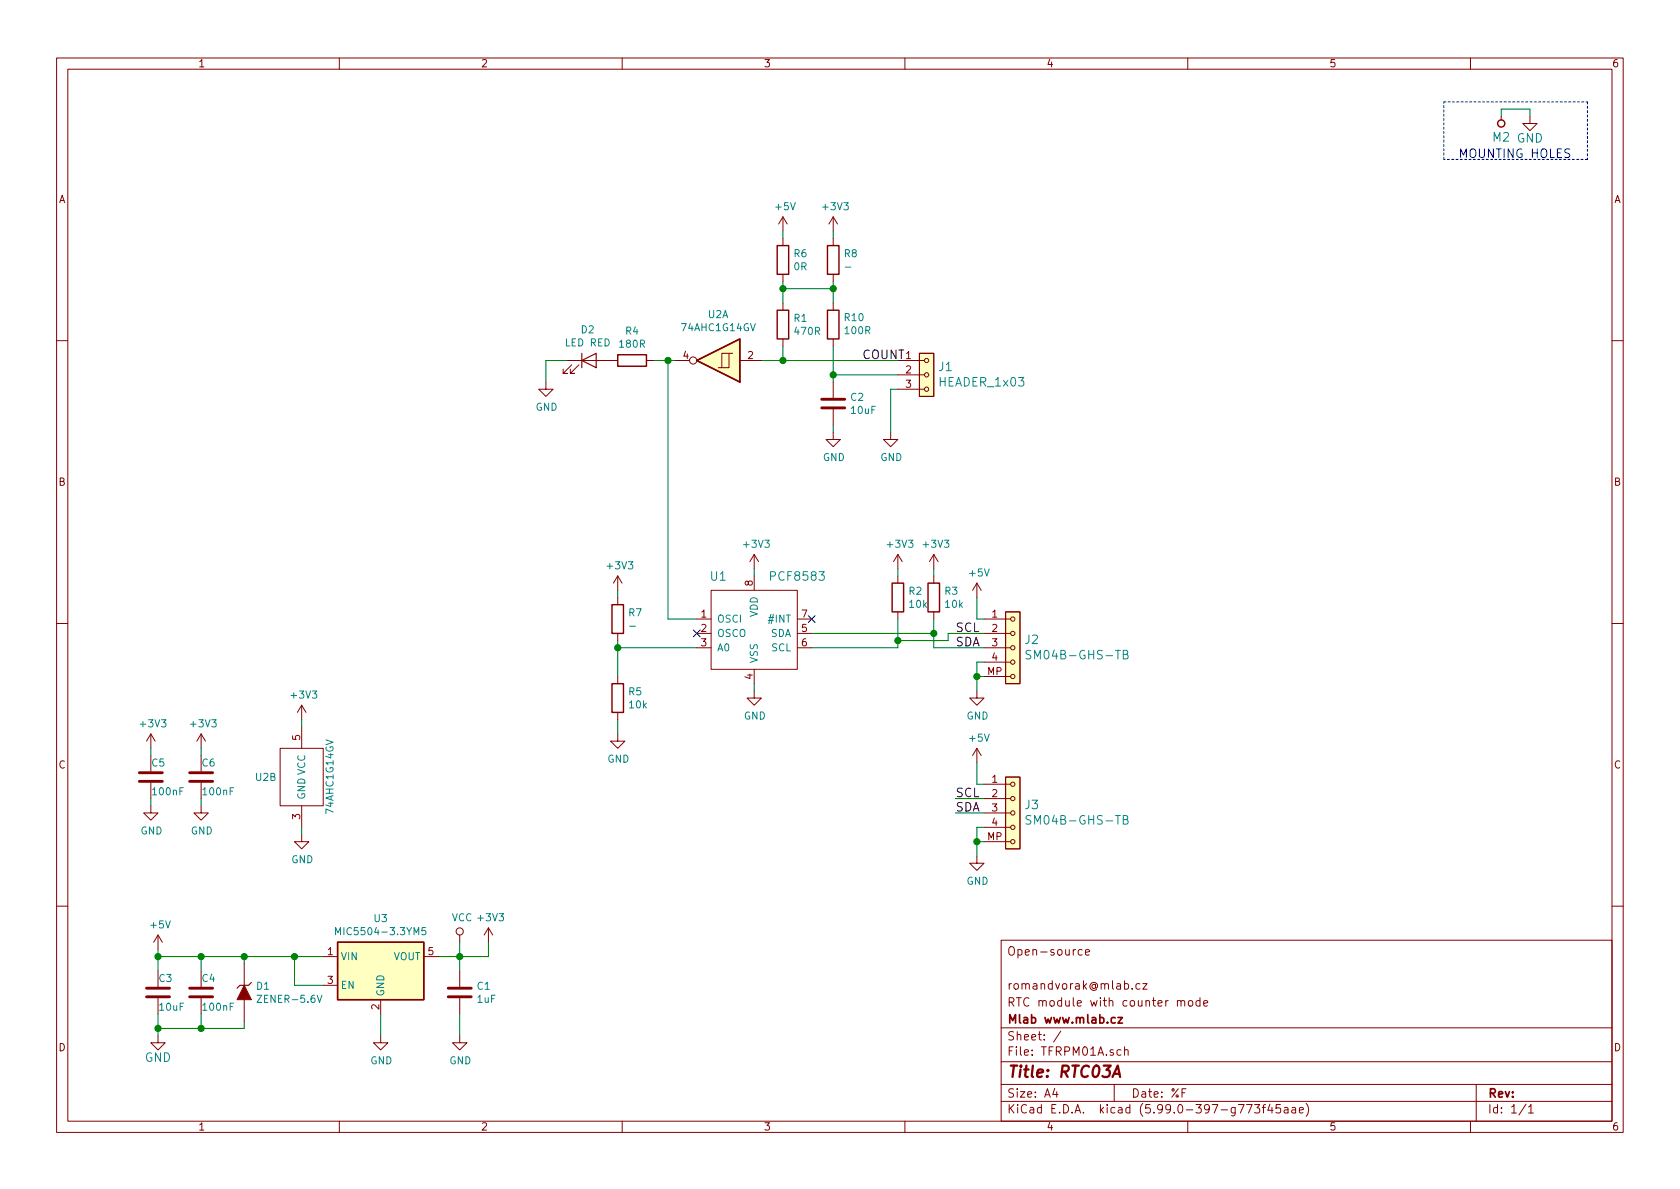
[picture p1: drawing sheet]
EESchema Schematic File Version 5
EELAYER 30 0
EELAYER END
$Descr A4 11693 8268
encoding utf-8
Sheet 1 1
Title "RTC03A"
Date "%F"
Rev ""
Comp "Mlab www.mlab.cz"
Comment1 "RTC module with counter mode"
Comment2 "romandvorak@mlab.cz"
Comment3 ""
Comment4 "Open-source"
Comment5 ""
Comment6 ""
Comment7 ""
Comment8 ""
Comment9 ""
$EndDescr
$Comp
L power:GND #PWR012
U 1 1
P 1100 7200
F 0 "#PWR012" H 1100 6950 60  0001 C CNN
F 1 "GND" H 1100 7050 60  0000 C CNN
F 2 "" H 1100 7200 60  0000 C CNN
F 3 "" H 1100 7200 60  0000 C CNN
	1    1100 7200
	1    0    0    -1  
$EndComp
$Comp
L power:GND #PWR013
U 1 1
P 10650 800
F 0 "#PWR013" H 10650 550 60  0001 C CNN
F 1 "GND" H 10650 650 60  0000 C CNN
F 2 "" H 10650 800 60  0000 C CNN
F 3 "" H 10650 800 60  0000 C CNN
	1    10650 800 
	1    0    0    -1  
$EndComp
Text Notes 10150 1100 0    60   ~ 0
MOUNTING HOLES
$Comp
L power:GND #PWR06
U 1 1
P 5250 4800
F 0 "#PWR06" H 5250 4550 50  0001 C CNN
F 1 "GND" H 5255 4627 50  0000 C CNN
F 2 "" H 5250 4800 50  0001 C CNN
F 3 "" H 5250 4800 50  0001 C CNN
	1    5250 4800
	1    0    0    -1  
$EndComp
$Comp
L power:GND #PWR09
U 1 1
P 6800 4800
F 0 "#PWR09" H 6800 4550 50  0001 C CNN
F 1 "GND" H 6805 4627 50  0000 C CNN
F 2 "" H 6800 4800 50  0001 C CNN
F 3 "" H 6800 4800 50  0001 C CNN
	1    6800 4800
	1    0    0    -1  
$EndComp
Wire Wire Line
	10650 800  10650 750 
Wire Wire Line
	10650 750  10450 750 
Wire Wire Line
	10450 800  10450 750 
Wire Notes Line
	10050 700  11050 700 
Wire Notes Line
	10050 1100 10050 700 
Wire Wire Line
	1100 6600 1100 6650
Wire Wire Line
	1700 6700 1700 6650
Wire Wire Line
	1700 7100 1700 7150
Wire Wire Line
	5250 3950 5250 4000
Wire Wire Line
	5250 4800 5250 4750
Wire Wire Line
	5650 4400 6500 4400
Wire Wire Line
	6500 4300 6500 4400
$Comp
L power:GND #PWR04
U 1 1
P 4300 5100
F 0 "#PWR04" H 4300 4850 50  0001 C CNN
F 1 "GND" H 4305 4927 50  0000 C CNN
F 2 "" H 4300 5100 50  0001 C CNN
F 3 "" H 4300 5100 50  0001 C CNN
	1    4300 5100
	1    0    0    -1  
$EndComp
Wire Wire Line
	1100 7150 1100 7200
Wire Wire Line
	6250 4500 5650 4500
$Comp
L power:GND #PWR014
U 1 1
P 3800 2650
F 0 "#PWR014" H 3800 2400 50  0001 C CNN
F 1 "GND" H 3805 2477 50  0000 C CNN
F 2 "" H 3800 2650 50  0001 C CNN
F 3 "" H 3800 2650 50  0001 C CNN
	1    3800 2650
	1    0    0    -1  
$EndComp
Wire Wire Line
	3800 2650 3800 2500
Wire Wire Line
	3800 2500 3950 2500
Wire Wire Line
	4650 4300 4850 4300
Wire Wire Line
	4550 2500 4650 2500
Connection ~ 4650 2500
Wire Wire Line
	4650 2500 4700 2500
Wire Wire Line
	5300 2500 5450 2500
NoConn ~ 4850 4400
Wire Wire Line
	4300 4500 4300 4700
Wire Wire Line
	4300 4500 4850 4500
Wire Wire Line
	4300 5000 4300 5100
Wire Wire Line
	4300 4450 4300 4500
Connection ~ 4300 4500
Wire Wire Line
	4300 4100 4300 4150
Wire Wire Line
	4650 2500 4650 4300
NoConn ~ 5650 4300
Wire Wire Line
	6800 4150 6800 4300
Wire Wire Line
	6800 4300 6850 4300
Wire Wire Line
	6850 4600 6800 4600
Wire Wire Line
	6800 4600 6800 4700
Wire Wire Line
	6850 4700 6800 4700
Connection ~ 6800 4700
Wire Wire Line
	6800 4700 6800 4800
Wire Wire Line
	6600 4400 6850 4400
Wire Wire Line
	6250 4450 6600 4450
Wire Wire Line
	6600 4450 6600 4400
Wire Wire Line
	6250 4300 6250 4450
Connection ~ 6250 4450
Wire Wire Line
	6250 4450 6250 4500
Wire Wire Line
	6500 4400 6500 4500
Wire Wire Line
	6500 4500 6850 4500
Connection ~ 6500 4400
Text Label 6650 4400 0    60   ~ 0
SCL
Text Label 6650 4500 0    60   ~ 0
SDA
Wire Wire Line
	5450 2400 5450 2500
Wire Wire Line
	5450 2000 5450 2100
$Comp
L power:+5V #PWR0101
U 1 1
P 5450 1600
F 0 "#PWR0101" H 5450 1450 50  0001 C CNN
F 1 "+5V" H 5465 1773 50  0000 C CNN
F 2 "" H 5450 1600 50  0001 C CNN
F 3 "" H 5450 1600 50  0001 C CNN
	1    5450 1600
	1    0    0    -1  
$EndComp
$Comp
L power:GND #PWR0102
U 1 1
P 6200 3000
F 0 "#PWR0102" H 6200 2750 50  0001 C CNN
F 1 "GND" H 6205 2827 50  0000 C CNN
F 2 "" H 6200 3000 50  0001 C CNN
F 3 "" H 6200 3000 50  0001 C CNN
	1    6200 3000
	1    0    0    -1  
$EndComp
$Comp
L power:GND #PWR0103
U 1 1
P 5800 3000
F 0 "#PWR0103" H 5800 2750 50  0001 C CNN
F 1 "GND" H 5805 2827 50  0000 C CNN
F 2 "" H 5800 3000 50  0001 C CNN
F 3 "" H 5800 3000 50  0001 C CNN
	1    5800 3000
	1    0    0    -1  
$EndComp
Wire Wire Line
	5800 2000 5800 2100
Wire Wire Line
	5800 2600 6250 2600
Wire Wire Line
	5800 2600 5800 2650
Wire Wire Line
	5800 2950 5800 3000
Wire Wire Line
	5800 2400 5800 2600
Wire Wire Line
	6200 2700 6200 3000
Wire Wire Line
	6250 2700 6200 2700
Text Label 6000 2500 0    60   ~ 0
COUNT
Connection ~ 5800 2600
Connection ~ 5450 2500
$Comp
L power:+3V3 #PWR0104
U 1 1
P 5800 1600
F 0 "#PWR0104" H 5800 1450 50  0001 C CNN
F 1 "+3V3" H 5815 1773 50  0000 C CNN
F 2 "" H 5800 1600 50  0001 C CNN
F 3 "" H 5800 1600 50  0001 C CNN
	1    5800 1600
	1    0    0    -1  
$EndComp
Wire Wire Line
	5450 2000 5800 2000
Wire Wire Line
	5450 1950 5450 2000
Connection ~ 5450 2000
Wire Wire Line
	5800 1950 5800 2000
Connection ~ 5800 2000
Wire Wire Line
	5450 1600 5450 1650
Wire Wire Line
	5800 1600 5800 1650
$Comp
L power:+5V #PWR0105
U 1 1
P 1100 6600
F 0 "#PWR0105" H 1100 6450 50  0001 C CNN
F 1 "+5V" H 1115 6773 50  0000 C CNN
F 2 "" H 1100 6600 50  0001 C CNN
F 3 "" H 1100 6600 50  0001 C CNN
	1    1100 6600
	1    0    0    -1  
$EndComp
$Comp
L power:+3V3 #PWR0106
U 1 1
P 4300 4100
F 0 "#PWR0106" H 4300 3950 50  0001 C CNN
F 1 "+3V3" H 4315 4273 50  0000 C CNN
F 2 "" H 4300 4100 50  0001 C CNN
F 3 "" H 4300 4100 50  0001 C CNN
	1    4300 4100
	1    0    0    -1  
$EndComp
$Comp
L power:+3V3 #PWR0107
U 1 1
P 6250 3950
F 0 "#PWR0107" H 6250 3800 50  0001 C CNN
F 1 "+3V3" H 6265 4123 50  0000 C CNN
F 2 "" H 6250 3950 50  0001 C CNN
F 3 "" H 6250 3950 50  0001 C CNN
	1    6250 3950
	1    0    0    -1  
$EndComp
$Comp
L power:+3V3 #PWR0108
U 1 1
P 6500 3950
F 0 "#PWR0108" H 6500 3800 50  0001 C CNN
F 1 "+3V3" H 6515 4123 50  0000 C CNN
F 2 "" H 6500 3950 50  0001 C CNN
F 3 "" H 6500 3950 50  0001 C CNN
	1    6500 3950
	1    0    0    -1  
$EndComp
$Comp
L power:+5V #PWR0109
U 1 1
P 6800 4150
F 0 "#PWR0109" H 6800 4000 50  0001 C CNN
F 1 "+5V" H 6815 4323 50  0000 C CNN
F 2 "" H 6800 4150 50  0001 C CNN
F 3 "" H 6800 4150 50  0001 C CNN
	1    6800 4150
	1    0    0    -1  
$EndComp
Wire Wire Line
	6250 3950 6250 4000
Wire Wire Line
	6500 3950 6500 4000
$Comp
L power:+3V3 #PWR0110
U 1 1
P 5250 3950
F 0 "#PWR0110" H 5250 3800 50  0001 C CNN
F 1 "+3V3" H 5265 4123 50  0000 C CNN
F 2 "" H 5250 3950 50  0001 C CNN
F 3 "" H 5250 3950 50  0001 C CNN
	1    5250 3950
	1    0    0    -1  
$EndComp
Wire Wire Line
	2250 6850 2050 6850
Wire Wire Line
	2050 6850 2050 6650
Wire Wire Line
	2250 6650 2050 6650
Connection ~ 2050 6650
$Comp
L power:VCC #PWR0111
U 1 1
P 3200 6550
F 0 "#PWR0111" H 3200 6400 50  0001 C CNN
F 1 "VCC" H 3217 6723 50  0000 C CNN
F 2 "" H 3200 6550 50  0001 C CNN
F 3 "" H 3200 6550 50  0001 C CNN
	1    3200 6550
	1    0    0    -1  
$EndComp
$Comp
L power:+3V3 #PWR0112
U 1 1
P 3400 6550
F 0 "#PWR0112" H 3400 6400 50  0001 C CNN
F 1 "+3V3" H 3415 6723 50  0000 C CNN
F 2 "" H 3400 6550 50  0001 C CNN
F 3 "" H 3400 6550 50  0001 C CNN
	1    3400 6550
	1    0    0    -1  
$EndComp
Wire Wire Line
	3050 6650 3200 6650
Wire Wire Line
	3200 6550 3200 6650
Wire Wire Line
	3200 6650 3400 6650
Wire Wire Line
	3400 6650 3400 6550
Connection ~ 3200 6650
$Comp
L power:GND #PWR0113
U 1 1
P 2650 7200
F 0 "#PWR0113" H 2650 6950 50  0001 C CNN
F 1 "GND" H 2655 7027 50  0000 C CNN
F 2 "" H 2650 7200 50  0001 C CNN
F 3 "" H 2650 7200 50  0001 C CNN
	1    2650 7200
	1    0    0    -1  
$EndComp
Wire Wire Line
	1700 6650 2050 6650
Connection ~ 1700 6650
Wire Wire Line
	2650 7050 2650 7200
Wire Wire Line
	3200 6650 3200 6750
$Comp
L power:GND #PWR0114
U 1 1
P 3200 7200
F 0 "#PWR0114" H 3200 6950 50  0001 C CNN
F 1 "GND" H 3205 7027 50  0000 C CNN
F 2 "" H 3200 7200 50  0001 C CNN
F 3 "" H 3200 7200 50  0001 C CNN
	1    3200 7200
	1    0    0    -1  
$EndComp
Wire Wire Line
	3200 7050 3200 7200
$Comp
L MLAB_MECHANICAL:HOLE M2
U 1 1
P 10450 850
F 0 "M2" V 10350 850 60  0000 C CNN
F 1 "HOLE" H 10450 750 60  0001 C CNN
F 2 "Mlab_Mechanical:MountingHole_3mm" H 10450 850 60  0001 C CNN
F 3 "" H 10450 850 60  0000 C CNN
	1    10450 850 
	0    -1   -1   0   
$EndComp
$Comp
L Device:C C4
U 1 1
P 1400 6900
F 0 "C4" H 1400 7000 50  0000 L CNN
F 1 "100nF" H 1400 6800 50  0000 L CNN
F 2 "Mlab_R:SMD-0603" H 1400 6900 60  0001 C CNN
F 3 "" H 1400 6900 60  0000 C CNN
F 4 "5c70984812875079b91f8bf2" H 1400 6900 50  0001 C CNN "UST_id"
	1    1400 6900
	1    0    0    -1  
$EndComp
$Comp
L MLAB_IO:PCF8583 U1
U 1 1
P 5250 4450
F 0 "U1" H 5000 4900 60  0000 C CNN
F 1 "PCF8583" H 5550 4900 60  0000 C CNN
F 2 "Mlab_IO:SOT176-1" H 5250 5150 60  0001 C CNN
F 3 "" H 5250 5150 60  0001 C CNN
F 4 "5c70984712875079b91f8b59" H 5250 4450 50  0001 C CNN "UST_id"
	1    5250 4450
	1    0    0    -1  
$EndComp
$Comp
L Device:R R3
U 1 1
P 6500 4150
F 0 "R3" H 6570 4196 50  0000 L CNN
F 1 "10k" H 6570 4105 50  0000 L CNN
F 2 "Mlab_R:SMD-0603" V 6430 4150 50  0001 C CNN
F 3 "" H 6500 4150 50  0001 C CNN
F 4 "5c70984512875079b91f8962" H 6500 4150 50  0001 C CNN "UST_id"
	1    6500 4150
	1    0    0    -1  
$EndComp
$Comp
L Device:R R2
U 1 1
P 6250 4150
F 0 "R2" H 6320 4196 50  0000 L CNN
F 1 "10k" H 6320 4105 50  0000 L CNN
F 2 "Mlab_R:SMD-0603" V 6180 4150 50  0001 C CNN
F 3 "" H 6250 4150 50  0001 C CNN
F 4 "5c70984512875079b91f8962" H 6250 4150 50  0001 C CNN "UST_id"
	1    6250 4150
	1    0    0    -1  
$EndComp
$Comp
L MLAB_D:D_ZENER D1
U 1 1
P 1700 6900
F 0 "D1" V 1654 6979 50  0000 L CNN
F 1 "ZENER-5.6V" V 1745 6979 50  0000 L CNN
F 2 "Mlab_D:Diode-MiniMELF_Standard" H 1700 6900 60  0001 C CNN
F 3 "" H 1700 6900 60  0000 C CNN
F 4 "5c70984512875079b91f88b2" H 1700 6900 50  0001 C CNN "UST_id"
	1    1700 6900
	0    1    1    0   
$EndComp
$Comp
L MLAB_IO:74AHC1G14GV U2
U 1 1
P 5000 2500
F 0 "U2" H 5000 2183 50  0000 C CNN
F 1 "74AHC1G14GV" H 5000 2274 50  0000 C CNN
F 2 "Package_SO:TSOP-5_1.65x3.05mm_P0.95mm" H 5000 2500 50  0001 C CNN
F 3 "http://www.ti.com/lit/gpn/sn74HC14" H 5000 2500 50  0001 C CNN
F 4 "5c70984712875079b91f8b5e" H 5000 2500 50  0001 C CNN "UST_id"
	1    5000 2500
	-1   0    0    1   
$EndComp
$Comp
L Device:LED D2
U 1 1
P 4100 2500
F 0 "D2" H 4091 2716 50  0000 C CNN
F 1 "LED RED" H 4091 2625 50  0000 C CNN
F 2 "Mlab_D:LED_1206" H 4100 2500 50  0001 C CNN
F 3 "" H 4100 2500 50  0001 C CNN
F 4 "5c70984412875079b91f8896" H 4100 2500 50  0001 C CNN "UST_id"
	1    4100 2500
	1    0    0    -1  
$EndComp
$Comp
L Device:R R4
U 1 1
P 4400 2500
F 0 "R4" V 4193 2500 50  0000 C CNN
F 1 "180R" V 4284 2500 50  0000 C CNN
F 2 "Mlab_R:SMD-0603" V 4330 2500 50  0001 C CNN
F 3 "" H 4400 2500 50  0001 C CNN
F 4 "5c70984512875079b91f8957" H 4400 2500 50  0001 C CNN "UST_id"
	1    4400 2500
	0    1    1    0   
$EndComp
$Comp
L Device:R R5
U 1 1
P 4300 4850
F 0 "R5" H 4370 4896 50  0000 L CNN
F 1 "10k" H 4370 4805 50  0000 L CNN
F 2 "Mlab_R:SMD-0603" V 4230 4850 50  0001 C CNN
F 3 "" H 4300 4850 50  0001 C CNN
F 4 "5c70984512875079b91f8962" H 4300 4850 50  0001 C CNN "UST_id"
	1    4300 4850
	1    0    0    -1  
$EndComp
$Comp
L Device:R R7
U 1 1
P 4300 4300
F 0 "R7" H 4370 4346 50  0000 L CNN
F 1 "-" H 4370 4255 50  0000 L CNN
F 2 "Mlab_R:SMD-0603" V 4230 4300 50  0001 C CNN
F 3 "" H 4300 4300 50  0001 C CNN
F 4 "5c70984512875079b91f894e" H 4300 4300 50  0001 C CNN "UST_id"
	1    4300 4300
	1    0    0    -1  
$EndComp
$Comp
L MLAB_CONNECTORS_JST:SM04B-GHS-TB J2
U 1 1
P 7050 4500
F 0 "J2" H 7128 4559 60  0000 L CNN
F 1 "SM04B-GHS-TB" H 7128 4452 60  0000 L CNN
F 2 "Connector_JST:JST_GH_SM04B-GHS-TB_1x04-1MP_P1.25mm_Horizontal" H 7050 4700 60  0001 C CNN
F 3 "" H 7050 4700 60  0000 C CNN
F 4 "5c86273d1287500b4e0280be" H 7050 4500 50  0001 C CNN "UST_id"
	1    7050 4500
	1    0    0    -1  
$EndComp
$Comp
L Device:R R1
U 1 1
P 5450 2250
F 0 "R1" H 5520 2296 50  0000 L CNN
F 1 "470R" H 5520 2205 50  0000 L CNN
F 2 "Mlab_R:SMD-0603" V 5380 2250 50  0001 C CNN
F 3 "" H 5450 2250 50  0001 C CNN
F 4 "5c70984512875079b91f8959" H 5450 2250 50  0001 C CNN "UST_id"
	1    5450 2250
	1    0    0    -1  
$EndComp
$Comp
L Device:C C2
U 1 1
P 5800 2800
F 0 "C2" H 5915 2846 50  0000 L CNN
F 1 "10uF" H 5915 2755 50  0000 L CNN
F 2 "Mlab_R:SMD-0805" H 5838 2650 50  0001 C CNN
F 3 "" H 5800 2800 50  0001 C CNN
F 4 "5c70984812875079b91f8bbd" H 5800 2800 50  0001 C CNN "UST_id"
	1    5800 2800
	1    0    0    -1  
$EndComp
$Comp
L Device:R R6
U 1 1
P 5450 1800
F 0 "R6" H 5520 1846 50  0000 L CNN
F 1 "0R" H 5520 1755 50  0000 L CNN
F 2 "Mlab_R:SMD-0603" V 5380 1800 50  0001 C CNN
F 3 "" H 5450 1800 50  0001 C CNN
	1    5450 1800
	1    0    0    -1  
$EndComp
$Comp
L Device:R R8
U 1 1
P 5800 1800
F 0 "R8" H 5870 1846 50  0000 L CNN
F 1 "-" H 5870 1755 50  0000 L CNN
F 2 "Mlab_R:SMD-0603" V 5730 1800 50  0001 C CNN
F 3 "" H 5800 1800 50  0001 C CNN
F 4 "5c70984512875079b91f894e" H 5800 1800 50  0001 C CNN "UST_id"
	1    5800 1800
	1    0    0    -1  
$EndComp
$Comp
L Regulator_Linear:MIC5504-3.3YM5 U3
U 1 1
P 2650 6750
F 0 "U3" H 2650 7117 50  0000 C CNN
F 1 "MIC5504-3.3YM5" H 2650 7026 50  0000 C CNN
F 2 "Package_TO_SOT_SMD:SOT-23-5" H 2650 6350 50  0001 C CNN
F 3 "http://ww1.microchip.com/downloads/en/DeviceDoc/MIC550X.pdf" H 2400 7000 50  0001 C CNN
F 4 "5c7255e81287500b4e112ea2" H 2650 6750 50  0001 C CNN "UST_id"
	1    2650 6750
	1    0    0    -1  
$EndComp
$Comp
L Device:C C1
U 1 1
P 3200 6900
F 0 "C1" H 3315 6946 50  0000 L CNN
F 1 "1uF" H 3315 6855 50  0000 L CNN
F 2 "Mlab_R:SMD-0603" H 3238 6750 50  0001 C CNN
F 3 "" H 3200 6900 50  0001 C CNN
F 4 "5c70984812875079b91f8bc2" H 3200 6900 50  0001 C CNN "UST_id"
	1    3200 6900
	1    0    0    -1  
$EndComp
$Comp
L Device:R R10
U 1 1
P 5800 2250
F 0 "R10" H 5730 2204 50  0000 R CNN
F 1 "100R" H 5730 2295 50  0000 R CNN
F 2 "Mlab_R:SMD-0603" V 5730 2250 50  0001 C CNN
F 3 "" H 5800 2250 50  0001 C CNN
F 4 "5c70984512875079b91f8956" H 5800 2250 50  0001 C CNN "UST_id"
	1    5800 2250
	-1   0    0    1   
$EndComp
$Comp
L MLAB_HEADER:HEADER_1x03 J1
U 1 1
P 6450 2600
F 0 "J1" H 6528 2659 60  0000 L CNN
F 1 "HEADER_1x03" H 6528 2552 60  0000 L CNN
F 2 "Connector_PinHeader_2.54mm:PinHeader_1x03_P2.54mm_Horizontal" H 6450 2700 60  0001 C CNN
F 3 "" H 6450 2700 60  0000 C CNN
	1    6450 2600
	1    0    0    -1  
$EndComp
Wire Wire Line
	5450 2500 6250 2500
$Comp
L Device:C C3
U 1 1
P 1100 6900
F 0 "C3" H 1100 7000 50  0000 L CNN
F 1 "10uF" H 1100 6800 50  0000 L CNN
F 2 "Mlab_R:SMD-0805" H 1100 6900 60  0001 C CNN
F 3 "" H 1100 6900 60  0000 C CNN
F 4 "5c70984812875079b91f8bbd" H 1100 6900 50  0001 C CNN "UST_id"
	1    1100 6900
	1    0    0    -1  
$EndComp
Wire Wire Line
	1100 7150 1400 7150
Wire Wire Line
	1100 6650 1400 6650
Wire Wire Line
	1100 6750 1100 6650
Connection ~ 1100 6650
Wire Wire Line
	1400 6750 1400 6650
Connection ~ 1400 6650
Wire Wire Line
	1400 6650 1700 6650
Wire Wire Line
	1100 7050 1100 7150
Connection ~ 1100 7150
Wire Wire Line
	1400 7050 1400 7150
Connection ~ 1400 7150
Wire Wire Line
	1400 7150 1700 7150
$Comp
L MLAB_CONNECTORS_JST:SM04B-GHS-TB J3
U 1 1
P 7050 5650
F 0 "J3" H 7128 5709 60  0000 L CNN
F 1 "SM04B-GHS-TB" H 7128 5602 60  0000 L CNN
F 2 "Connector_JST:JST_GH_SM04B-GHS-TB_1x04-1MP_P1.25mm_Horizontal" H 7050 5850 60  0001 C CNN
F 3 "" H 7050 5850 60  0000 C CNN
F 4 "5c86273d1287500b4e0280be" H 7050 5650 50  0001 C CNN "UST_id"
	1    7050 5650
	1    0    0    -1  
$EndComp
Text Label 6650 5650 0    60   ~ 0
SDA
Text Label 6650 5550 0    60   ~ 0
SCL
$Comp
L power:GND #PWR0115
U 1 1
P 6800 5950
F 0 "#PWR0115" H 6800 5700 50  0001 C CNN
F 1 "GND" H 6805 5777 50  0000 C CNN
F 2 "" H 6800 5950 50  0001 C CNN
F 3 "" H 6800 5950 50  0001 C CNN
	1    6800 5950
	1    0    0    -1  
$EndComp
$Comp
L power:+5V #PWR0116
U 1 1
P 6800 5300
F 0 "#PWR0116" H 6800 5150 50  0001 C CNN
F 1 "+5V" H 6815 5473 50  0000 C CNN
F 2 "" H 6800 5300 50  0001 C CNN
F 3 "" H 6800 5300 50  0001 C CNN
	1    6800 5300
	1    0    0    -1  
$EndComp
Wire Wire Line
	6800 5750 6800 5850
Wire Wire Line
	6800 5300 6800 5450
Wire Wire Line
	6850 5750 6800 5750
Wire Wire Line
	6850 5850 6800 5850
Wire Wire Line
	6800 5850 6800 5950
Wire Wire Line
	6800 5450 6850 5450
Connection ~ 6800 5850
Wire Wire Line
	6650 5550 6850 5550
Wire Wire Line
	6650 5650 6850 5650
$Comp
L Device:C C5
U 1 1
P 1050 5400
F 0 "C5" H 1050 5500 50  0000 L CNN
F 1 "100nF" H 1050 5300 50  0000 L CNN
F 2 "Mlab_R:SMD-0603" H 1050 5400 60  0001 C CNN
F 3 "" H 1050 5400 60  0000 C CNN
F 4 "5c70984812875079b91f8bf2" H 1050 5400 50  0001 C CNN "UST_id"
	1    1050 5400
	1    0    0    -1  
$EndComp
$Comp
L power:+3V3 #PWR0117
U 1 1
P 1050 5200
F 0 "#PWR0117" H 1050 5050 50  0001 C CNN
F 1 "+3V3" H 1065 5373 50  0000 C CNN
F 2 "" H 1050 5200 50  0001 C CNN
F 3 "" H 1050 5200 50  0001 C CNN
	1    1050 5200
	1    0    0    -1  
$EndComp
$Comp
L power:GND #PWR0118
U 1 1
P 1050 5600
F 0 "#PWR0118" H 1050 5350 50  0001 C CNN
F 1 "GND" H 1055 5427 50  0000 C CNN
F 2 "" H 1050 5600 50  0001 C CNN
F 3 "" H 1050 5600 50  0001 C CNN
	1    1050 5600
	1    0    0    -1  
$EndComp
Wire Wire Line
	1050 5550 1050 5600
Wire Wire Line
	1050 5200 1050 5250
$Comp
L power:GND #PWR0119
U 1 1
P 1400 5600
F 0 "#PWR0119" H 1400 5350 50  0001 C CNN
F 1 "GND" H 1405 5427 50  0000 C CNN
F 2 "" H 1400 5600 50  0001 C CNN
F 3 "" H 1400 5600 50  0001 C CNN
	1    1400 5600
	1    0    0    -1  
$EndComp
$Comp
L power:+3V3 #PWR0120
U 1 1
P 1400 5200
F 0 "#PWR0120" H 1400 5050 50  0001 C CNN
F 1 "+3V3" H 1415 5373 50  0000 C CNN
F 2 "" H 1400 5200 50  0001 C CNN
F 3 "" H 1400 5200 50  0001 C CNN
	1    1400 5200
	1    0    0    -1  
$EndComp
$Comp
L Device:C C6
U 1 1
P 1400 5400
F 0 "C6" H 1400 5500 50  0000 L CNN
F 1 "100nF" H 1400 5300 50  0000 L CNN
F 2 "Mlab_R:SMD-0603" H 1400 5400 60  0001 C CNN
F 3 "" H 1400 5400 60  0000 C CNN
F 4 "5c70984812875079b91f8bf2" H 1400 5400 50  0001 C CNN "UST_id"
	1    1400 5400
	1    0    0    -1  
$EndComp
Wire Wire Line
	1400 5200 1400 5250
Wire Wire Line
	1400 5550 1400 5600
$Comp
L MLAB_IO:74AHC1G14GV U2
U 2 1
P 2100 5400
F 0 "U2" H 2350 5400 50  0000 C CNN
F 1 "74AHC1G14GV" V 1900 5400 50  0000 C CNN
F 2 "Package_SO:TSOP-5_1.65x3.05mm_P0.95mm" H 2100 5400 50  0001 C CNN
F 3 "http://www.ti.com/lit/gpn/sn74HC14" H 2100 5400 50  0001 C CNN
F 4 "5c70984712875079b91f8b5e" H 2100 5400 50  0001 C CNN "UST_id"
	2    2100 5400
	-1   0    0    -1  
$EndComp
$Comp
L power:+3V3 #PWR0121
U 1 1
P 2100 5000
F 0 "#PWR0121" H 2100 4850 50  0001 C CNN
F 1 "+3V3" H 2115 5173 50  0000 C CNN
F 2 "" H 2100 5000 50  0001 C CNN
F 3 "" H 2100 5000 50  0001 C CNN
	1    2100 5000
	1    0    0    -1  
$EndComp
Wire Wire Line
	2100 5000 2100 5050
$Comp
L power:GND #PWR0122
U 1 1
P 2100 5800
F 0 "#PWR0122" H 2100 5550 50  0001 C CNN
F 1 "GND" H 2105 5627 50  0000 C CNN
F 2 "" H 2100 5800 50  0001 C CNN
F 3 "" H 2100 5800 50  0001 C CNN
	1    2100 5800
	1    0    0    -1  
$EndComp
Wire Wire Line
	2100 5750 2100 5800
Wire Notes Line
	11050 1100 10050 1100
Wire Notes Line
	11050 700  11050 1100
$EndSCHEMATC
